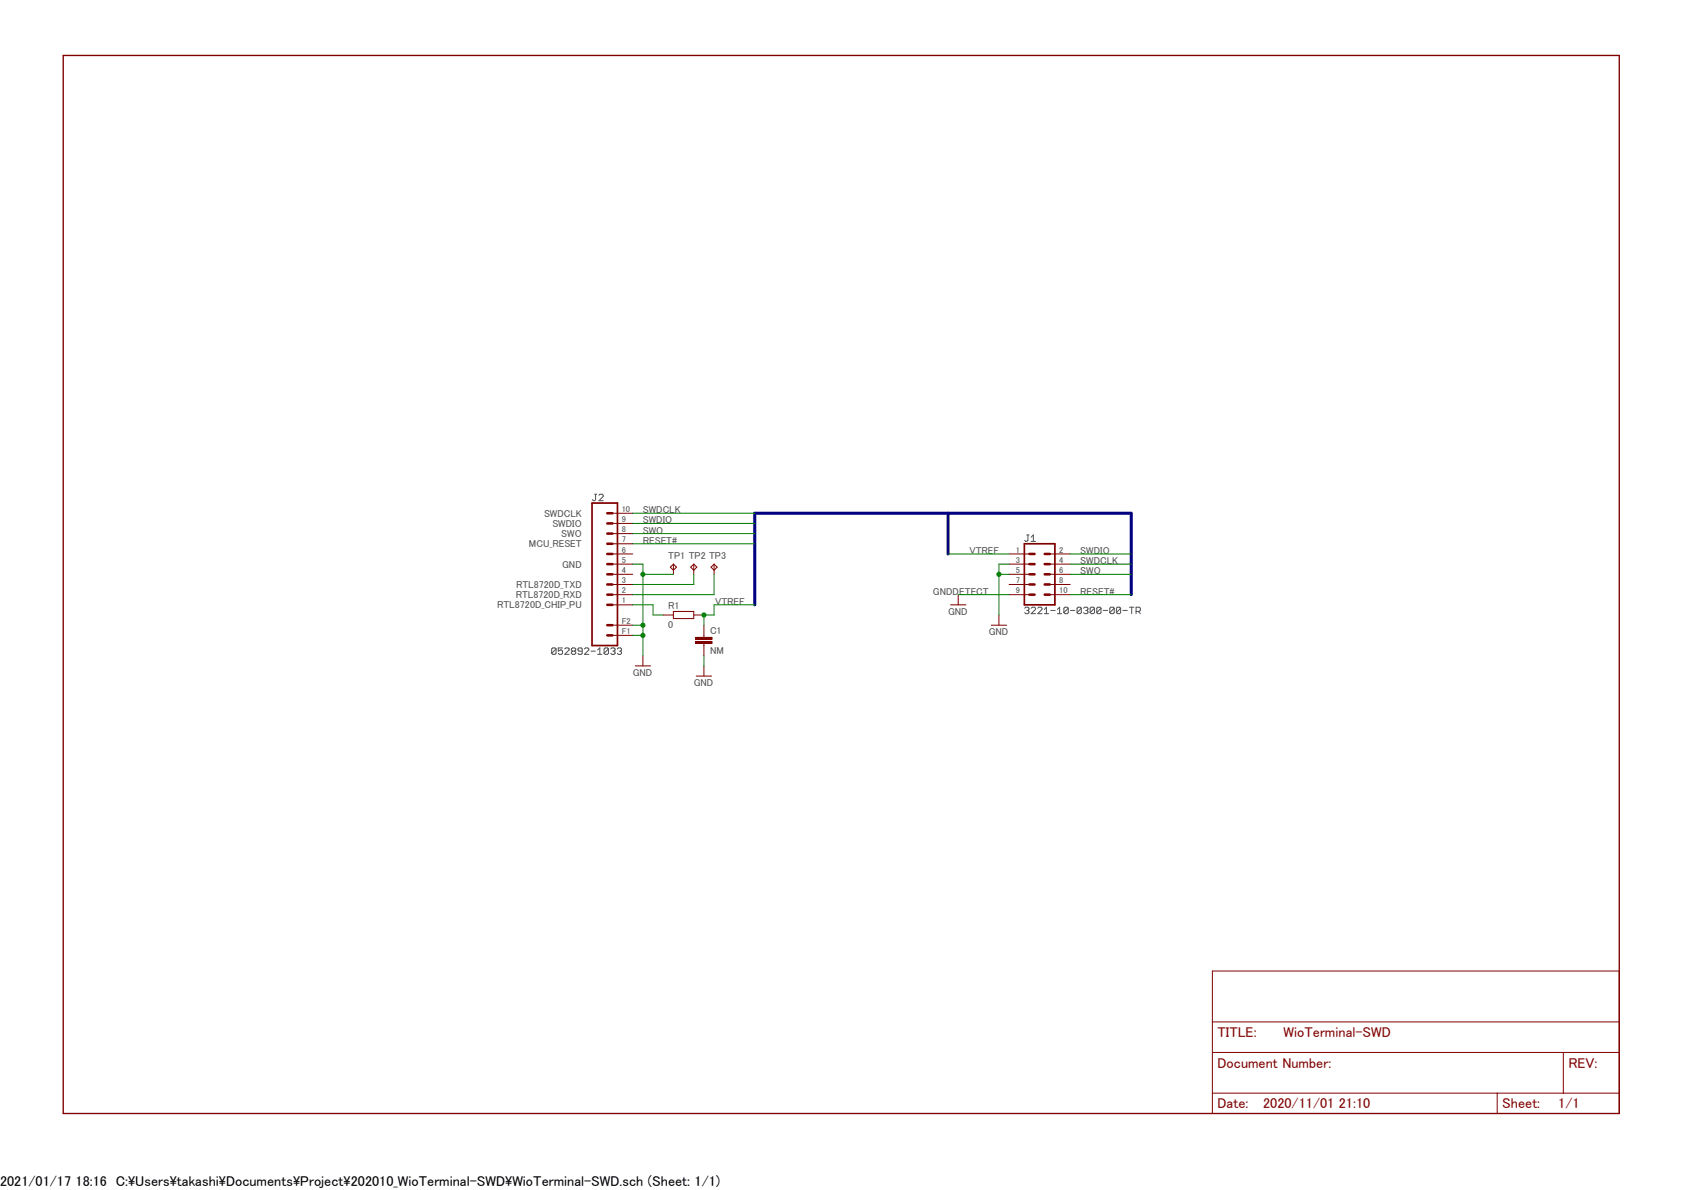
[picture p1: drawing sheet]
<svg xmlns="http://www.w3.org/2000/svg" width="420mm" height="297mm" viewBox="0 0 420 297" stroke-linecap="round" stroke-linejoin="round" font-family="sans-serif">
<path d="M15.3 13.5l389.4 265M404.7 13.5l-389.4 265" fill="none" stroke="#fff" stroke-width=".25"/>
<g fill="none" stroke="#505050" stroke-width=".25">
<path d="M148.5 123.4h.5M148.7 123.4v1.3l-.2 .3-.6-.3M149.6 123.6l.2-.2h.6l.2 .2v.3l-1 1.1h1M256.4 133.5h.5M256.7 133.5v1.4l-.3 .2-.5-.2M257.5 135.1h1.1M257.5 134.1l.5-.6v1.6M255.9 151.8l.2-.2h.6l.2 .2-.2 .6M256.4 152.4h.3M256.7 152.4l.2 .2-.2 .6h-.6l-.2-.3M257.5 151.8l.3-.2h.5l.3 .2v.3l-1.1 1.1h1.1M259.1 151.8l.3-.2h.5l.3 .2v.3l-1.1 1.1h1.1"/>
<path d="M260.8 153.2h1M260.8 152.1l.5-.5v1.6M262.4 152.4h1.1M264 153.2h1.1M264 152.1l.6-.5v1.6M266.7 151.8l-.2-.2h-.6l-.3 .2v1.1M266.7 151.8v1.1l-.2 .3h-.6l-.3-.3M266.7 151.8l-1.1 1.1M267.3 152.4h1.1M270 151.8l-.3-.2h-.5l-.3 .2v1.1M270 151.8v1.1l-.3 .3h-.5l-.3-.3M270 151.8l-1.1 1.1"/>
<path d="M270.6 151.8l.2-.2h.6l.3 .2-.3 .6M271.1 152.4h.3M271.4 152.4l.3 .2-.3 .6h-.6l-.2-.3M273.3 151.8l-.3-.2h-.5l-.3 .2v1.1M273.3 151.8v1.1l-.3 .3h-.5l-.3-.3M273.3 151.8l-1.1 1.1M274.9 151.8l-.2-.2h-.6l-.2 .2v1.1M274.9 151.8v1.1l-.2 .3h-.6l-.2-.3M274.9 151.8l-1 1.1M275.5 152.4h1.1M278.2 151.8l-.3-.2h-.5l-.3 .2v1.1M278.2 151.8v1.1l-.3 .3h-.5l-.3-.3"/>
<path d="M278.2 151.8l-1.1 1.1M279.8 151.8l-.2-.2h-.6l-.2 .2v1.1M279.8 151.8v1.1l-.2 .3h-.6l-.2-.3M279.8 151.8l-1 1.1M280.4 152.4h1.1M282 151.6h1.1M282.6 151.6v1.6M283.7 152.6h.8l.2-.2v-.6l-.2-.2h-.8v1.6M284.2 152.6l.5 .6M138.9 162l-.3-.3h-.6l-.2 .3v1.1M138.9 162v1.1l-.3 .2h-.6l-.2-.2M138.9 162l-1.1 1.1"/>
<path d="M140.5 161.7h-1.1v.8l.6-.3h.2l.3 .3v.6l-.3 .2h-.5l-.3-.2M141 162l.3-.3h.6l.2 .3v.2l-1.1 1.1h1.1M143 162.5l-.3-.3v-.2l.3-.3h.5l.3 .3-.3 .5M143 162.5l-.3 .3v.3l.3 .2h.5l.3-.2v-.3l-.3-.3M143 162.5h.5M145.4 162.5h-.8l-.3-.3 .3-.5h.5l.3 .3v1.1l-.3 .2h-.5l-.3-.2M145.9 162l.3-.3h.6l.2 .3v.2l-1.1 1.1h1.1M147.6 162.5h1.1M149.2 163.3h1.1M149.2 162.2l.6-.5v1.6M151.9 162l-.2-.3h-.6l-.3 .3v1.1M151.9 162v1.1l-.2 .2h-.6l-.3-.2"/>
<path d="M151.9 162l-1.1 1.1M152.5 162l.3-.3h.5l.3 .3-.3 .5M153 162.5h.3M153.3 162.5l.3 .3v.3l-.3 .2h-.5l-.3-.2M154.1 162l.3-.3h.5l.3 .3-.3 .5M154.7 162.5h.2M154.9 162.5l.3 .3-.3 .5h-.5l-.3-.2"/>
</g>
<path d="M15.8 13.8h388.5v264.1h-388.5z" fill="none" stroke="#800000" stroke-width=".34"/>
<g fill="none" stroke="#800000" stroke-width=".25">
<path d="M152.9 138.3h5.1M152.9 133.2h5.1M152.9 130.6h5.1M152.9 128.1h5.1M152.9 135.7h5.1M252 138.3h5M262.1 138.3h5.1M152.9 148.4h5.1M152.9 145.9h5.1M152.9 143.3h5.1M152.9 140.8h5.1M152.9 151h5.1"/>
<path d="M152.9 158.6h5.1M152.9 156h5.1M165.6 153.5h2.5M168.1 152.6h5.1v1.8h-5.1zM173.2 153.5h2.6M175.8 158.6v.5M237.4 151h3.8M239.3 148.4v2.6M247.5 156h3.8M249.4 153.5v2.5M252 148.4h5M252 145.9h5"/>
<path d="M252 143.3h5M252 140.8h5M262.1 148.4h5.1M262.1 145.9h5.1M262.1 143.3h5.1M262.1 140.8h5.1M158.6 166.2h3.8M160.5 163.7v2.5M175.8 160.6v.5M302.7 242.4h101.6v35.5h-101.6zM302.7 255.1h101.6M302.7 262.7h101.6"/>
<path d="M302.7 272.8h101.6M373.8 272.8v5.1M390.4 262.7v10.1"/>
</g>
<path d="M147.8 125.6h6.4v35.5h-6.4zM255.8 135.7h7.6v15.3h-7.6z" fill="none" stroke="#800000" stroke-width=".42"/>
<g fill="none" stroke="#800000" stroke-width=".64">
<path d="M151.6 138.3h1.3M151.6 128.1h1.3M151.6 130.6h1.3M151.6 133.2h1.3M151.6 135.7h1.3M257 138.3h1.3M260.9 138.3h1.2M151.6 143.3h1.3M151.6 145.9h1.3M151.6 148.4h1.3M151.6 140.8h1.3M151.6 151h1.3"/>
<path d="M151.6 158.6h1.3M151.6 156h1.3M257 143.3h1.3M257 145.9h1.3M257 148.4h1.3M257 140.8h1.3M260.9 143.3h1.2M260.9 145.9h1.2M260.9 148.4h1.2M260.9 140.8h1.2"/>
</g>
<path d="M173.7 160.1h4.1v.5h-4.1z" fill-rule="evenodd" fill="#800000"/>
<path d="M173.7 160.1h4.1v.5h-4.1z" fill="none" stroke="#800000" stroke-width=".25"/>
<path d="M173.7 159.1h4.1v.5h-4.1z" fill-rule="evenodd" fill="#800000"/>
<path d="M167.4 141.6l.7-.8 .8 .8-.8 .7zM168.1 140.8v2.5M173.2 140.8l.8 .8-.8 .7-.7-.7zM173.2 140.8v2.5M173.7 159.1h4.1v.5h-4.1zM175.8 156v2.6M177.5 141.6l.8-.8 .8 .8-.8 .7zM178.3 140.8v2.5M173.9 168.7h3.8M175.8 161.1v2.6M175.8 166.2v2.5" fill="none" stroke="#800000" stroke-width=".25"/>
<path d="M236.7 128.1v10.2M282.4 148.4v-20.3h-93.9v22.9" fill="none" stroke="#000080" stroke-width=".76"/>
<path d="M236.7 138.3h15.3M188.5 151h-10.2v2.5h-2.5" fill="none" stroke="#008000" stroke-width=".25"/>
<circle cx="175.8" cy="153.5" r=".51" fill="#008000"/>
<g fill="none" stroke="#008000" stroke-width=".25">
<path d="M175.8 153.5v2.5M239.3 148.4h12.7M249.4 143.3h2.6M252 140.8h-2.6v12.7"/>
<circle cx="175.8" cy="153.5" r=".51"/>
</g>
<circle cx="249.4" cy="143.3" r=".51" fill="#008000"/>
<g fill="none" stroke="#008000" stroke-width=".25">
<path d="M158 158.6h2.5M158 156h2.5v7.7"/>
<circle cx="249.4" cy="143.3" r=".51"/>
</g>
<circle cx="160.5" cy="158.6" r=".51" fill="#008000"/>
<g fill="none" stroke="#008000" stroke-width=".25">
<path d="M158 140.8h2.5v2.5"/>
<circle cx="160.5" cy="158.6" r=".51"/>
</g>
<circle cx="160.5" cy="156" r=".51" fill="#008000"/>
<g fill="none" stroke="#008000" stroke-width=".25">
<path d="M168.1 143.3h-7.6v12.7"/>
<circle cx="160.5" cy="156" r=".51"/>
</g>
<circle cx="160.5" cy="143.3" r=".51" fill="#008000"/>
<g fill="none" stroke="#008000" stroke-width=".25">
<path d="M158 135.7h30.5M158 130.6h30.5M158 128.1h30.5M158 133.2h30.5M267.2 138.3h15.2M158 151h5.1v2.5h2.5M173.2 143.3v2.6h-15.2M178.3 143.3v5.1h-20.3M267.2 148.4h15.2M267.2 140.8h15.2M267.2 143.3h15.2M175.8 163.7v2.5"/>
<circle cx="160.5" cy="143.3" r=".51"/>
</g>
<g font-size="3.6" fill="#800000">
<text x="304" y="258.9">TITLE:</text>
<text x="320.5" y="258.9">WioTerminal-SWD</text>
<text x="304" y="266.5">Document Number:</text>
<text x="391.6" y="266.5">REV:</text>
<text x="304" y="276.6">Date:</text>
<text x="315.4" y="276.6">2020/11/01 21:10</text>
<text x="375.1" y="276.6">Sheet:</text>
<text x="389.1" y="276.6">1/1</text>
</g>
<text font-size="3.6" x="0" y="296">2021/01/17 18:16 C:\Users\takashi\Documents\Project\202010_WioTerminal-SWD\WioTerminal-SWD.sch (Sheet: 1/1)</text>
<g font-size="2.5" fill="#505050">
<text x="135.8" y="129">SWDCLK</text>
<text x="137.9" y="131.5">SWDIO</text>
<text x="160.5" y="130.6">SWDIO</text>
<text x="160.5" y="128.1">SWDCLK</text>
<text x="132.1" y="136.6">MCU_RESET</text>
<text x="140.2" y="134.1">SWO</text>
<text x="160.5" y="135.7">RESET#</text>
<text x="160.5" y="133.2">SWO</text>
<text x="140.4" y="141.7">GND</text>
<text x="166.9" y="139.5">TP1 TP2 TP3</text>
<text x="242.1" y="138.3">VTREF</text>
<text x="269.7" y="138.3">SWDIO</text>
<text x="269.7" y="140.8">SWDCLK</text>
<text x="269.7" y="143.3">SWO</text>
<text x="128.8" y="149.3">RTL8720D_RXD</text>
<text x="128.9" y="146.8">RTL8720D_TXD</text>
<text x="233" y="148.4">GNDDETECT</text>
<text x="269.7" y="148.4">RESET#</text>
<text x="124.1" y="151.9">RTL8720D_CHIP_PU</text>
<text x="166.9" y="152">R1</text>
<text x="178.6" y="151">VTREF</text>
<text x="236.7" y="153.5">GND</text>
<text x="166.9" y="156.8">0</text>
<text x="177.3" y="158.2">C1</text>
<text x="246.9" y="158.6">GND</text>
<text x="177.3" y="163.3">NM</text>
<text x="158" y="168.7">GND</text>
<text x="173.2" y="171.3">GND</text>
</g>
<g font-size="2.1" fill="#505050">
<text x="155.2" y="130.3">9</text>
<text x="155.2" y="127.8">10</text>
<text x="155.2" y="132.8">8</text>
<text x="155.2" y="135.4">7</text>
<text x="155.2" y="137.9">6</text>
<text x="253.7" y="137.9">1</text>
<text x="264.5" y="137.9">2</text>
<text x="155.2" y="140.5">5</text>
<text x="155.2" y="143">4</text>
<text x="253.7" y="143">5</text>
<text x="253.7" y="140.5">3</text>
<text x="264.5" y="143">6</text>
<text x="264.5" y="140.5">4</text>
<text x="155.2" y="145.5">3</text>
<text x="155.2" y="148.1">2</text>
<text x="253.7" y="148.1">9</text>
<text x="253.7" y="145.5">7</text>
<text x="264.5" y="148.1">10</text>
<text x="264.5" y="145.5">8</text>
<text x="155.2" y="150.6">1</text>
<text x="155.2" y="155.7">F2</text>
<text x="155.2" y="158.2">F1</text>
</g>
</svg>
